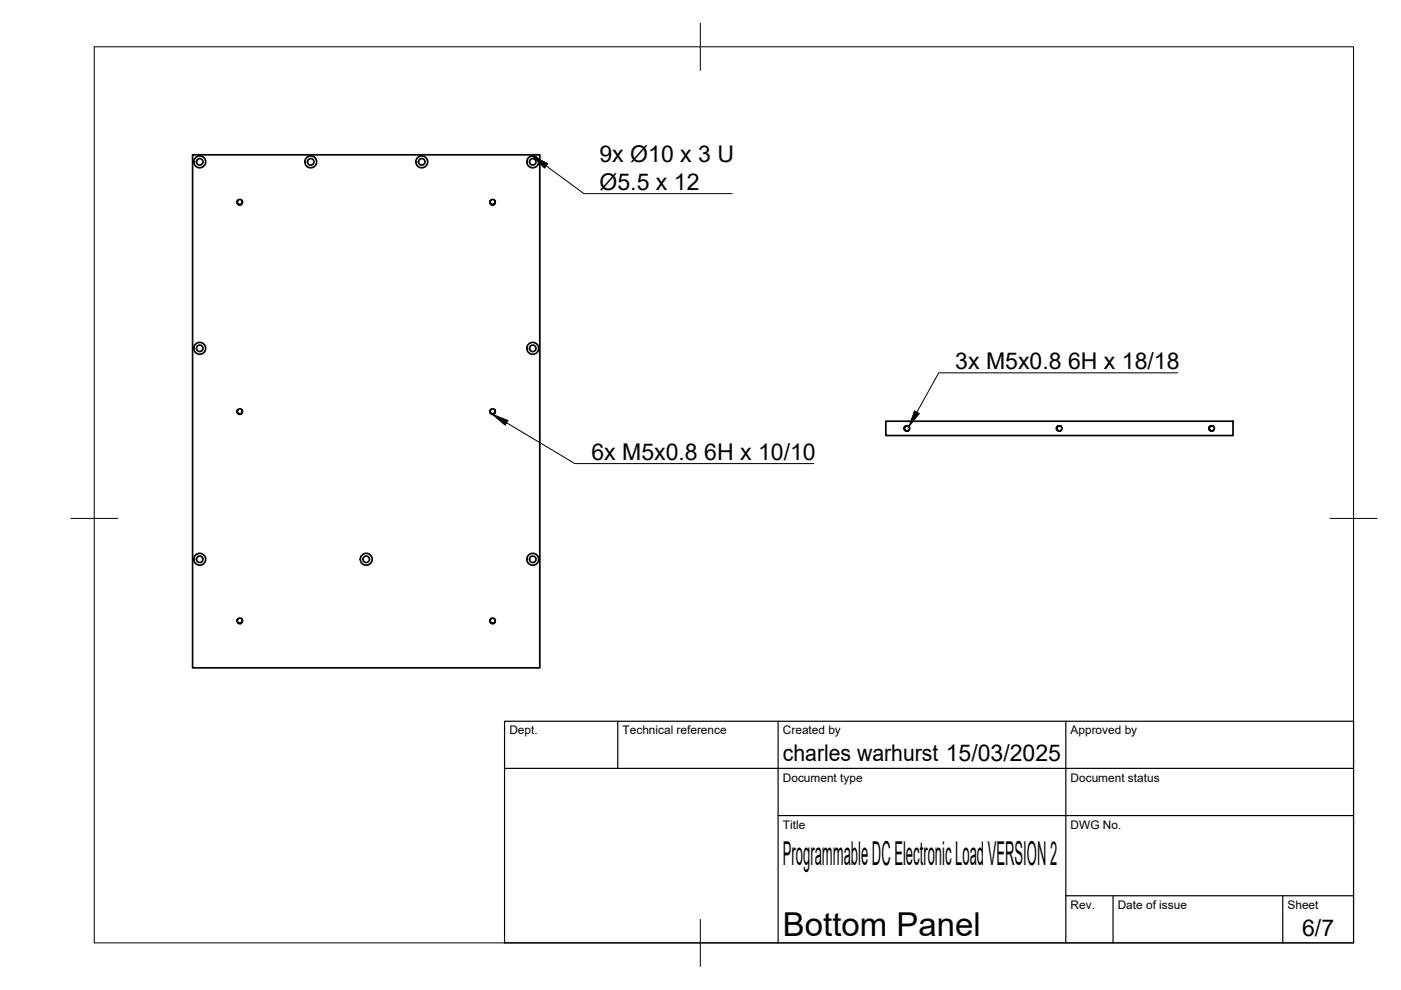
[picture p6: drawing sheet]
<svg xmlns="http://www.w3.org/2000/svg" width="297mm" height="210mm" viewBox="0 0 297 210" stroke-linecap="round" stroke-linejoin="round" font-family="sans-serif">
<!-- layer: Visible -->
<g fill="none" stroke="#000" stroke-width=".36">
<path d="M40.8 32.8h73.6v108.8h-73.6zM50.4 42.5l.5-.2 .4 .2M51 43.4h-.4l-.3-.2v-.4l.1-.3-.1 .5 .5 .4 .5-.3 .1-.3-.2-.3 .2 .1v.5l-.4 .3M104 42.5l.4-.2 .5 .2M104.3 43.4h.3l.3-.2 .1-.4-.1-.3v.5l-.4 .4-.5-.2-.1-.4 .1-.3-.1 .2v.4l.4 .3M50.4 86.9l.5-.2 .4 .2M51 87.8h-.4l-.3-.2v-.4l.1-.3-.1 .5 .4 .3 .6-.2-.1-.6 .2 .1v.5l-.4 .3M104 86.9l.4-.2 .5 .2M104.3 87.8h.4l.3-.3-.1-.6v.5l-.3 .3-.6-.2-.1-.3 .1-.3-.1 .1v.5l.4 .3M187.8 89.3h73.6v3h-73.6zM191.7 90.7l.4-.4 .6 .1-.6-.1-.3 .4 .2 .5 .3 .2 .4-.2-.2 .1-.5 .1-.3-.4M191.7 90.7v.3"/>
<path d="M192.7 90.4l.2 .4-.2 .4M224 90.7v.3l.3 .4 .7-.2-.6 .1-.3-.4 .1-.4 .3-.2 .5 .1-.2-.1h-.5l-.3 .4M225 90.4l.2 .4-.2 .4M256.3 90.7v.4l.3 .3 .7-.2-.6 .1-.3-.3 .1-.5 .3-.2 .5 .1-.2-.1h-.5l-.3 .4M257.3 90.4l.2 .4-.2 .4M50.4 131.2l.5-.2 .4 .2M50.7 132.2l-.4-.3v-.5l.1-.2-.1 .5 .1 .2 .5 .2 .5-.3-.2-.6 .2 .6-.4 .4M50.7 132.2h.3M104 131.2l.4-.2 .5 .2M104.3 132.2h.3M104.3 132.2l-.4-.4 .1-.6-.1 .6 .4 .3 .5-.2 .2-.2-.1-.5 .1 .2v.5l-.4 .3"/>
<circle cx="42.3" cy="34.3" r=".69"/>
<circle cx="42.3" cy="34.3" r="1.26"/>
<circle cx="65.9" cy="34.3" r=".69"/>
<circle cx="65.9" cy="34.3" r="1.26"/>
<circle cx="89.4" cy="34.3" r=".69"/>
<circle cx="89.4" cy="34.3" r="1.26"/>
<circle cx="113" cy="34.3" r=".69"/>
<circle cx="113" cy="34.3" r="1.26"/>
<circle cx="42.3" cy="73.9" r=".69"/>
<circle cx="42.3" cy="73.9" r="1.26"/>
<circle cx="113" cy="73.9" r=".69"/>
<circle cx="113" cy="73.9" r="1.26"/>
<circle cx="42.3" cy="118.6" r=".69"/>
<circle cx="42.3" cy="118.6" r="1.26"/>
<circle cx="77.6" cy="118.6" r=".69"/>
<circle cx="77.7" cy="118.6" r="1.26"/>
<circle cx="113" cy="118.6" r=".69"/>
<circle cx="113" cy="118.6" r="1.26"/>
</g>
<!-- layer: BORDER -->
<path d="M20 9.9h267v190h-267zM148.5 4.9v10M15 109.9h10M282 109.9h10M148.5 194.9v10" fill="none" stroke="#000" stroke-width=".21"/>
<!-- layer: TITLEBLOCK -->
<path d="M107 152.9h180v47h-180zM131 152.9v10M165 152.9v47M226 152.9v47M107 162.9h180M165 172.9h122M226 189.9h61M236 189.9v10M272 189.9v10" fill="none" stroke="#000" stroke-width=".25"/>
<!-- layer: Hole Notes -->
<path d="M113 33.1l3.1 1.6-.7 .9zM104.4 87.9l3.3 1.2-.6 1zM193.9 87.1l1 .6-2.2 2.8z" fill="#000" stroke="#000" stroke-width=".21"/>
<path d="M115.8 35.2l8 5.9h31.4M249.7 79.1h-50.7l-4.6 8.3M107.4 89.6l14.5 8.7h50.6" fill="none" stroke="#000" stroke-width=".21"/>
<g font-size="7">
<text x="166" y="183.4">Programmable DC Electronic Load VERSION 2</text>
<text x="166" y="198.4">Bottom Panel</text>
</g>
<g font-size="4.9">
<text x="127.1" y="34.4">9x Ø10 x 3 U</text>
<text x="127.1" y="40.4">Ø5.5 x 12</text>
<text x="202.5" y="78.3">3x M5x0.8</text>
<text x="226.4" y="78.3">6H x 18/18</text>
<text x="125.4" y="97.6">6x M5x0.8</text>
<text x="149.3" y="97.6">6H x 10/10</text>
<text x="166" y="161.4">charles warhurst 15/03/2025</text>
<text x="276.1" y="198.6">6/7</text>
</g>
<g font-size="2.5">
<text x="108" y="155.7">Dept.</text>
<text x="132" y="155.7">Technical reference</text>
<text x="166" y="155.7">Created by</text>
<text x="227" y="155.7">Approved by</text>
<text x="166" y="165.7">Document type</text>
<text x="227" y="165.7">Document status</text>
<text x="166" y="175.7">Title</text>
<text x="227" y="175.7">DWG No.</text>
<text x="227" y="192.7">Rev.</text>
<text x="237" y="192.7">Date of issue</text>
<text x="273" y="192.7">Sheet</text>
</g>
</svg>
